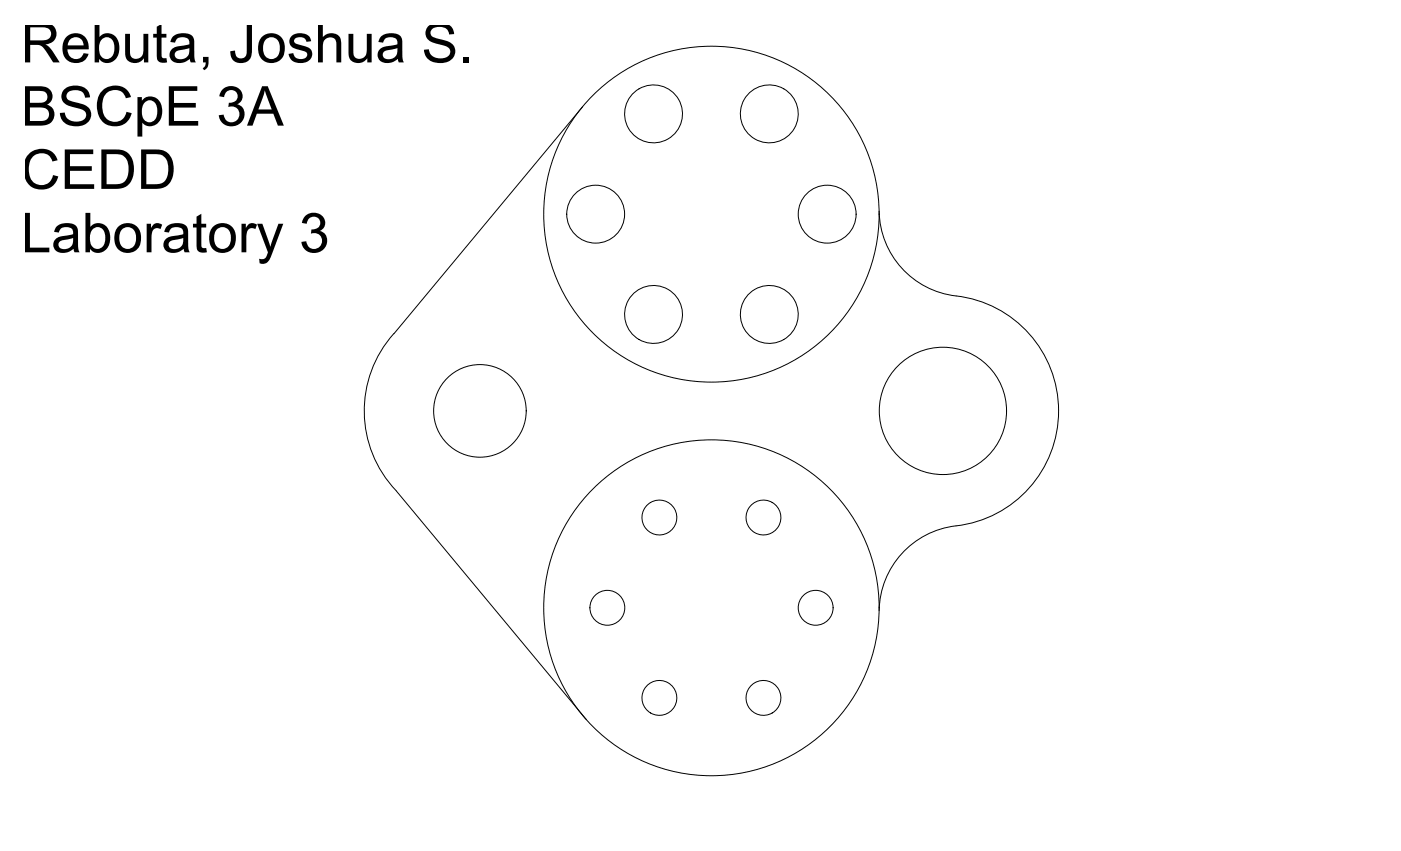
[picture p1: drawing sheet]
<svg xmlns="http://www.w3.org/2000/svg" width="356mm" height="216mm" viewBox="0 0 356 216" stroke-linecap="round" stroke-linejoin="round" font-family="sans-serif">
<!-- layer: 0 -->
<g fill="none" stroke="#000" stroke-width=".25">
<path d="M147.9 27.1l-47.9 57.6M223.1 53.6a22 22 0 0 0 19.6 21.5 29.4 29.4 0 0 1 26 30.1 29.4 29.4 0 0 1-27.8 28.5 22 22 0 0 0-17.8 21.2M100 84.6a29.4 29.4 0 0 0 .5 39.9M100.6 124.5l48.2 58.1"/>
<circle cx="165.9" cy="28.9" r="7.3"/>
<circle cx="195.3" cy="28.9" r="7.3"/>
<circle cx="151.2" cy="54.3" r="7.3"/>
<circle cx="180.5" cy="54.3" r="42.6"/>
<circle cx="210" cy="54.3" r="7.3"/>
<circle cx="165.9" cy="79.8" r="7.3"/>
<circle cx="195.3" cy="79.8" r="7.3"/>
<circle cx="121.8" cy="104.2" r="11.7"/>
<circle cx="239.3" cy="104.2" r="16.2"/>
<circle cx="167.4" cy="131.3" r="4.4"/>
<circle cx="193.8" cy="131.3" r="4.4"/>
<circle cx="154.2" cy="154.2" r="4.4"/>
<circle cx="180.5" cy="154.2" r="42.6"/>
<circle cx="207" cy="154.2" r="4.4"/>
<circle cx="167.4" cy="177.1" r="4.4"/>
<circle cx="193.8" cy="177.1" r="4.4"/>
</g>
<g font-size="14">
<text x="5.2" y="15.8">Rebuta, Joshua S.</text>
<text x="5.2" y="31.9">BSCpE 3A</text>
<text x="5.2" y="47.9">CEDD</text>
<text x="5.2" y="64">Laboratory 3</text>
</g>
</svg>
